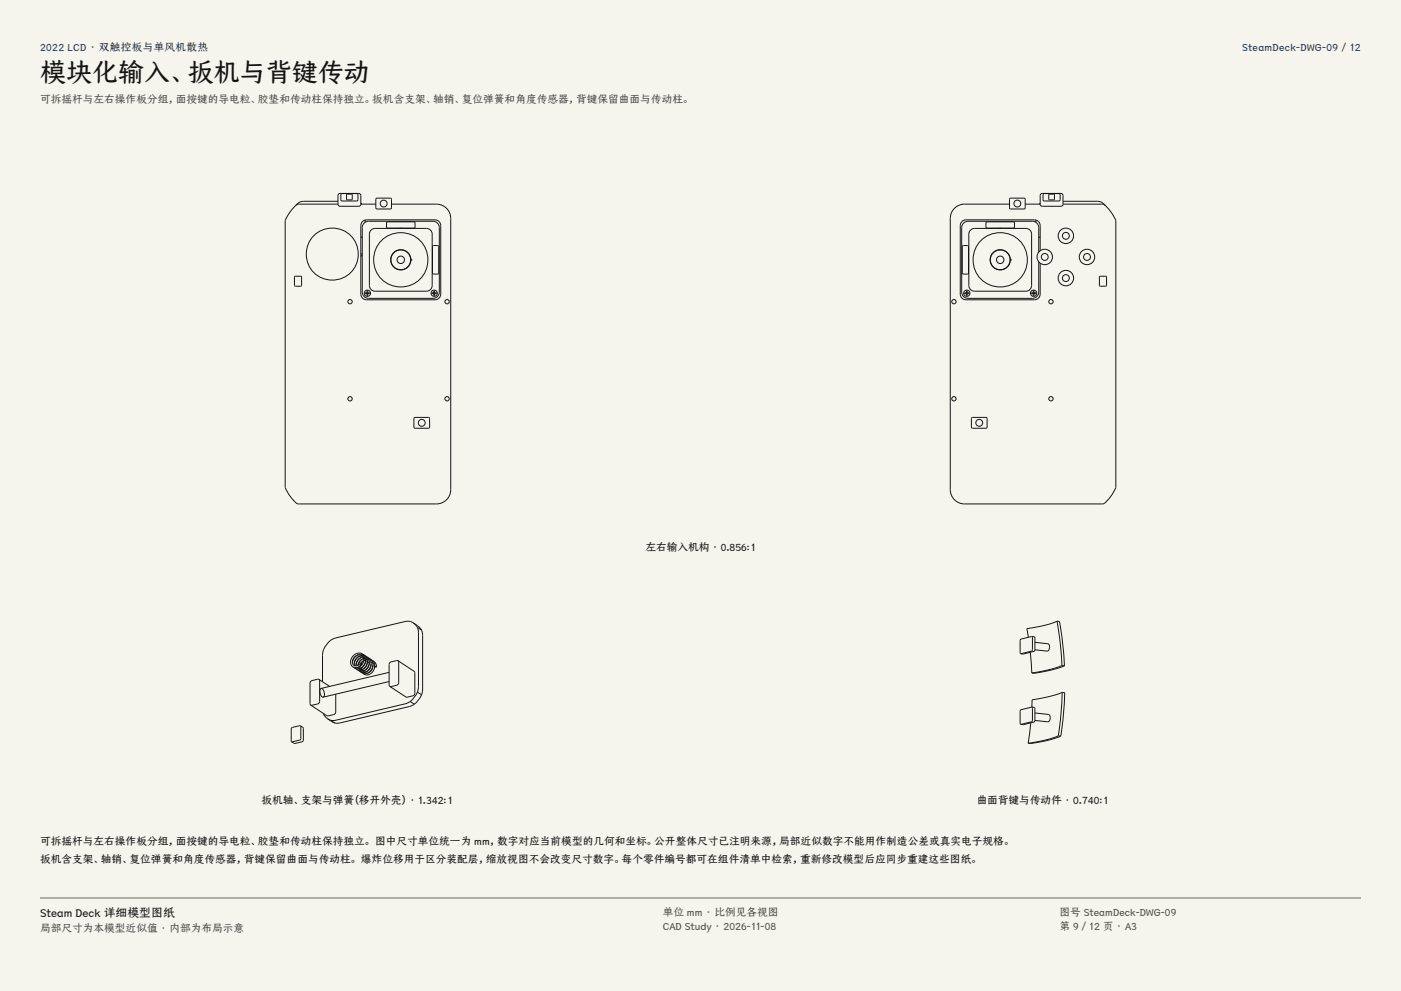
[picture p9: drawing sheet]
<svg xmlns="http://www.w3.org/2000/svg" width="420mm" height="297mm" viewBox="0 0 420 297" stroke-linecap="round" stroke-linejoin="round" font-family="sans-serif">
<g fill="#f5f4ed">
<path d="M0 0h420v297h-420z"/>
<path d="M12 12h396v275h-396z"/>
</g>
<g fill="none" stroke="#141413" stroke-width=".3">
<path d="M101.5 58.1l.4-.1h5.9l.4 .6-.1 2.9-.5 .3h-5.9l-.4-.6v-2.6zM102.3 58.1h4.8l.2 .3v1.7l-.3 .1h-4.7l-.1-.3zM103.9 58.3l1.6-.1 .1 1.6-1.6 .1zM112.7 59.6l.3-.2h4.2l.2 .3-.1 2.8-.3 .1h-4.2l-.1-.3zM302.7 59.6l.3-.2h4.2l.1 .3v2.8l-.3 .1h-4.2l-.2-.3zM312 58.1l.4-.1h5.9l.4 .6-.1 2.9-.5 .3h-5.9l-.4-.6v-2.6zM312.9 58.1h4.8l.1 .3v1.7l-.3 .1h-4.6l-.2-.3zM314.4 58.3l1.6-.1 .1 1.6-1.6 .1zM101.3 61.2h-12a11 11 0 0 0-3.8 4.9v80a11.5 11.5 0 0 0 3.8 4.9h41.5a4.3 4.3 0 0 0 4.3-4.2v-81.3a4.3 4.3 0 0 0-4.3-4.3h-13.4M101.3 60.3h-10.2a2.81 2.81 0 0 0-2.4 1.2M108.2 60.9l.3 .3M108.2 71l.4 .3"/>
<path d="M108.2 61.2h4.5M108.6 76.5l-.4 .3M108.6 75.9l-.4 .3M108.7 66.4l1.2-.5h20.5a1.71 1.71 0 0 1 1.7 1.7v20.5a1.71 1.71 0 0 1-1.7 1.7h-20.5a1.71 1.71 0 0 1-1.7-1.7v-20.5zM109.1 66.9l1.4-.6h19.3a1.88 1.88 0 0 1 1.9 1.9v19.3a1.88 1.88 0 0 1-1.9 1.9h-19.3a1.88 1.88 0 0 1-1.9-1.9v-19.3zM109.5 65.9v.7M111.2 69l1.2-.5h15.5a1.71 1.71 0 0 1 1.7 1.7v15.4a1.71 1.71 0 0 1-1.7 1.7h-15.5a1.71 1.71 0 0 1-1.7-1.7v-15.4zM115.9 66.7l.3-.2h7.9l.3 .3v1.2l-.3 .4h-7.9l-.3-.4zM119.5 68.4l.1 .1M120 68.4h.1M120.3 68.4h.1M120.8 68.4l-.1 .1"/>
<path d="M123.2 77.7a3 3 0 0 0-4.6-2.4 3 3 0 0 0 0 5.2 3 3 0 0 0 4.6-2.5M123.2 77.7v.3M123.2 77.7l.3 .1-.1 .2h-.2M129.7 73.8l1.5-.2 .3 .3v7.9l-.3 .3h-1.2l-.4-.3zM288.5 73.8l1.5-.2 .4 .3v7.9l-.4 .3h-1.2l-.3-.3zM290.9 69l1.2-.5h15.5a1.71 1.71 0 0 1 1.7 1.7v15.4a1.71 1.71 0 0 1-1.7 1.7h-15.5a1.71 1.71 0 0 1-1.7-1.7v-15.4zM295.6 66.7l.3-.2h7.9l.3 .3v1.2l-.3 .4h-7.9l-.3-.4zM299.2 68.4l.1 .1M299.7 68.4h.1M300 68.4h.1M300.5 68.4l-.1 .1M302.6 61.2h-13.4a4.3 4.3 0 0 0-4.3 4.3v81.3a4.3 4.3 0 0 0 4.3 4.2h41.5a11 11 0 0 0 3.8-4.9v-80a11.5 11.5 0 0 0-3.8-4.9h-12"/>
<path d="M302.9 77.7h.3v.3h-.3zM302.9 77.7a3 3 0 0 0-4.6-2.4 3 3 0 0 0 0 5.2 3 3 0 0 0 4.6-2.5M307.3 61.2h4.5M310.5 65.9v.7M311.4 75.6v-7.4a1.88 1.88 0 0 0-1.9-1.9h-19.3a1.88 1.88 0 0 0-1.9 1.9v19.3a1.88 1.88 0 0 0 1.9 1.9h19.3a1.88 1.88 0 0 0 1.9-1.9v-9M311.8 75.1v-7.5a1.71 1.71 0 0 0-1.7-1.7h-20.5a1.71 1.71 0 0 0-1.7 1.7v20.5a1.71 1.71 0 0 0 1.7 1.7h20.5a1.71 1.71 0 0 0 1.7-1.7v-9.2M311.8 60.9l-.3 .3M311.8 71l-.4 .3M318.7 60.3h10.2a2.81 2.81 0 0 1 2.4 1.2M88.4 82.8l2 .1-.1 2.8h-2zM109.4 87.8h1.4v.2h-1.4zM110 87.2h.3v1.4h-.3z"/>
<path d="M129.5 87.8h1.4v.2h-1.4zM130 87.2h.3v1.4h-.3zM289.1 87.8h1.4v.2h-1.4zM289.7 87.2h.3v1.4h-.3zM309.2 87.8h1.4v.2h-1.4zM309.7 87.2h.3v1.4h-.3zM329.7 82.8l2 .1-.1 2.8h-2zM124.1 125.3l.3-.2h4.2l.2 .3-.1 2.8-.3 .1h-4.1l-.2-.3zM291.3 125.3l.3-.2h4.1l.2 .3v2.8l-.3 .1h-4.2l-.2-.3zM105.6 198.7a2.47 2.47 0 0 1 1.5-2.3 2.47 2.47 0 0 1 2.6 .4 2.5 2.5 0 0 1 0 2.9 2.5 2.5 0 0 1-2.8 .9l-.3-.2M106.2 199a2.38 2.38 0 0 1 1.6-2.3 2.38 2.38 0 0 1 2.7 .8 2.54 2.54 0 0 1-.4 2.7 2.54 2.54 0 0 1-2.6 .8l-.3-.3M107.4 200l.1 .3"/>
<path d="M107.4 199.4a2.36 2.36 0 0 1 1.7-2 2.36 2.36 0 0 1 2.5 .8 2.5 2.5 0 0 1-.4 2.7 2.5 2.5 0 0 1-2.7 .8 2.41 2.41 0 0 1 .1-3.3 2.41 2.41 0 0 1 3.3-.1 2.54 2.54 0 0 1 0 2.8 2.54 2.54 0 0 1-2.7 1l-.3-.3M107.8 199.7v.1M108.1 198.7a1.29 1.29 0 0 1-1.9 .8 1.29 1.29 0 0 1-.3-2 1.61 1.61 0 0 1 1.7-1.2 1.61 1.61 0 0 1 1.5 1.5 2.3 2.3 0 0 1-1.6 2.1M108.1 198.7l.1 .1M108.1 198.7l.4 .3M108.2 198.8l.3 .2M108.4 197a2.89 2.89 0 0 0-1.6 2.4M108.5 200v.1M108.5 199a1.83 1.83 0 0 1-2.7 .9 1.83 1.83 0 0 1-.3-2.8 2.17 2.17 0 0 1 3.1-1.1 2.17 2.17 0 0 1 .5 3.3 1.94 1.94 0 0 1-3 .7M109.2 197a2.15 2.15 0 0 0-2.4 2.6M109.4 197.3a2.25 2.25 0 0 0-2.1 2.1M109.6 197.4h.2"/>
<path d="M109.6 197.7a1.56 1.56 0 0 0-1.4-1.1 1.56 1.56 0 0 0-1.6 .9l-.4 1.2 .2 .9M109.6 197.7l-.8 .4-.6 .6M109.6 198.4l-.1 .1M109.6 197.8a2.34 2.34 0 0 1-1.1 2.3M110 197.7h-.4M110.1 196.9a2.45 2.45 0 0 1 .9 3.1 2.45 2.45 0 0 1-3 1.3l-.2-.2M110.1 197.7l.2 .1M110.1 198.1l-.6 .2M110.1 198.2a1.87 1.87 0 0 1-.5 1.9 1.87 1.87 0 0 1-2 .3M110.5 198.1h-.4M110.7 198.1h.2M110.7 198.6a1.84 1.84 0 0 1-.6 1.9 1.84 1.84 0 0 1-1.9 .3"/>
<path d="M111.1 198.4l-1 .3M111.2 198.4l.8 .5 .4 .9M111.2 198.9a1.87 1.87 0 0 1-.5 1.9 1.87 1.87 0 0 1-2 .3M111.7 198l.8 .6 .4 1.2M111.8 199.3a1.9 1.9 0 0 1-2.5 2.2M112.9 199.8h.1M112.9 199.8h-.5M119.3 198l5 3.3v6.7l-.5 .5-1.9 .5-5-3.3M119.3 198l-2.1 .4-.5 .5-.1 6.4 .3 .4M119.3 198l.2 .4v6.5l-.5 .5-2.1 .3M123.9 186.7l-.9-.5-1.6 .1-20.7 4.9a5.9 5.9 0 0 0-4 5.2v7.9M123.9 186.7l1.2 1.3"/>
<path d="M123.9 186.7l1.5 1 1 1.2M125.1 188l.4 1.6v16.1l-.4 1.7M125.1 188l1.3 .9M126.4 188.9l.3 1.6v16l-.3 1.7M308.9 195.5l.4 6.2M309.3 190.8l-3.4 .8-.1 3.9 .2 .4M309.3 190.8l.2 .3-.1 3.9-3.4 .9M309.3 190.8l.9 .2v3.7M310.2 194.7l-.2 .5-3.2 .8-.8-.1M310.2 192.5l4 .4a1.31 1.31 0 0 1-.3 2.2l-3.7-.4M316.9 186.2l.7 .1 .2 1.2 .9 6 .4 6.1M316.9 186.2a31.7 31.7 0 0 1-9.1 2.2l.5 2.6"/>
<path d="M316.9 186.2a96.3 96.3 0 0 1 1.5 13.3M318.4 199.5l-3.7 1.2-5.4 1M318.4 199.5l.7 .1M319.1 199.6l-5 1.5-4 .7-.8-.1M90.1 217.5l-2.5 .5-.2 .3v4M90.1 217.5v4.1l-.3 .2-2.4 .5M90.1 217.5l.8 .8v3.8l-.3 .2-2.2 .5-1-.5M95.6 203.6l-2.1 .4-.5 .5-.1 6.4 .2 .4M95.6 203.6l.2 .4v6.5l-.6 .5-2.1 .3M95.6 203.6l3.2 2.1M96.3 206.3a1.67 1.67 0 0 0 .6 2.6M96.3 206.3a1.72 1.72 0 0 1 .6 2.6"/>
<path d="M96.9 213.8l.5 .9 .9 .7M98.3 215.4l.8 .5M98.3 215.4l2.1 1.3M99.1 215.9l1.3 .8M100.7 208v5.4l-.2 .5-.4 .2-2.1 .4-4.9-3.2M107.1 200.1a1.13 1.13 0 0 0 1.4 0M107.9 200.3l.2 .3M108.4 200.1l.2 .9M109 200.4l-.1 .1M109 201.1l.2 .3M116.6 204.3l-19.7 4.6M116.6 201.5l-20.3 4.8"/>
<path d="M123 210.2l-1.6 .7-20.7 4.9-1.6 .1M123 210.2l1.2 .9M124.2 211.1l-1.5 .7-20.7 4.9h-1.6M125.1 207.4l-.9 1.6-1.2 1.2M125.1 207.4l1.3 .8M126.4 208.2l-.9 1.6-1.3 1.3M309 216.6l-.8 6.1M309.3 211.9l-3.4 .9-.1 3.9 .2 .4M309.3 211.9l.2 .4-.1 3.9-3.4 .9M309.3 211.9l.9 .3v3.7M310.2 215.9l-.2 .5-3.2 .8-.8-.1M310.2 213.7l4.2 .4a1.31 1.31 0 0 1-.3 2.2l-3.9-.4"/>
<path d="M318.4 207.5l.8 .1-.1 1.2-.3 5.9-.8 5.9M318.4 207.5l-.4 7.2-.7 5.8M318.4 207.5l-3.7 1.2-5.3 1-.1 2.2M317.3 220.5l-3.9 1.3-5.2 .9M317.3 220.5l.7 .1M318 220.6l-4.6 1.4-4.4 .8-.8-.1"/>
<circle cx="99.6" cy="76.2" r="7.8"/>
<circle cx="115" cy="61" r="1.03"/>
<circle cx="120.1" cy="77.9" r="8.2"/>
<circle cx="120.1" cy="77.9" r="2.96"/>
<circle cx="120.1" cy="77.9" r="1.12"/>
<circle cx="299.8" cy="77.9" r="8.2"/>
<circle cx="299.8" cy="77.9" r="2.96"/>
<circle cx="299.8" cy="77.9" r="1.12"/>
<circle cx="305" cy="61" r="1.03"/>
<circle cx="313.2" cy="77" r="2.32"/>
<circle cx="313.2" cy="77" r="1.03"/>
<circle cx="319.5" cy="70.7" r="2.32"/>
<circle cx="319.5" cy="70.7" r="1.03"/>
<circle cx="325.9" cy="77" r="2.32"/>
<circle cx="325.9" cy="77" r="1.03"/>
<circle cx="104.9" cy="90.4" r=".65"/>
<circle cx="110.1" cy="87.9" r=".94"/>
<circle cx="130.2" cy="87.9" r=".94"/>
<circle cx="134" cy="90.4" r=".65"/>
<circle cx="286" cy="90.4" r=".65"/>
<circle cx="289.8" cy="87.9" r=".94"/>
<circle cx="309.9" cy="87.9" r=".94"/>
<circle cx="315.1" cy="90.4" r=".65"/>
<circle cx="319.5" cy="83.3" r="2.32"/>
<circle cx="319.5" cy="83.3" r="1.03"/>
<circle cx="104.9" cy="119.5" r=".65"/>
<circle cx="134" cy="119.5" r=".65"/>
<circle cx="286" cy="119.5" r=".65"/>
<circle cx="315.1" cy="119.5" r=".65"/>
<circle cx="126.4" cy="126.7" r="1.03"/>
<circle cx="293.6" cy="126.7" r="1.03"/>
</g>
<path d="M12 269.3h396zM12 269h396v.3h-396z" fill-rule="evenodd" fill="#504e49"/>
<text font-size="7.8" fill="#141413" x="12" y="24.7">模块化输入、扳机与背键传动</text>
<text font-size="3.5" fill="#141413" x="12" y="274.9">Steam Deck 详细模型图纸</text>
<g font-size="3.2" fill="#1b365d">
<text x="12" y="15.3">2022 LCD · 双触控板与单风机散热</text>
<text x="372.4" y="15.3">SteamDeck-DWG-09 / 12</text>
</g>
<g font-size="3.2" fill="#504e49">
<text x="12" y="30.9">可拆摇杆与左右操作板分组，面按键的导电粒、胶垫和传动柱保持独立。扳机含支架、轴销、复位弹簧和角度传感器，背键保留曲面与传动柱。</text>
<text x="198.7" y="274.5">单位 mm · 比例见各视图</text>
<text x="317.6" y="274.5">图号 SteamDeck-DWG-09</text>
<text x="12" y="279.3">局部尺寸为本模型近似值 · 内部为布局示意</text>
<text x="198.7" y="278.8">CAD Study · 2026-11-08</text>
<text x="317.6" y="278.8">第 9 / 12 页 · A3</text>
</g>
<g font-size="3.2" fill="#141413">
<text x="193.5" y="165">左右输入机构 · 0.856:1</text>
<text x="78.4" y="241">扳机轴、支架与弹簧（移开外壳） · 1.342:1</text>
<text x="292.8" y="241">曲面背键与传动件 · 0.740:1</text>
<text x="12" y="253.3">可拆摇杆与左右操作板分组，面按键的导电粒、胶垫和传动柱保持独立。 图中尺寸单位统一为 mm，数字对应当前模型的几何和坐标。公开整体尺寸已注明来源，局部近似数字不能用作制造公差或真实电子规格。</text>
<text x="12" y="258.6">扳机含支架、轴销、复位弹簧和角度传感器，背键保留曲面与传动柱。 爆炸位移用于区分装配层，缩放视图不会改变尺寸数字。每个零件编号都可在组件清单中检索，重新修改模型后应同步重建这些图纸。</text>
</g>
</svg>
